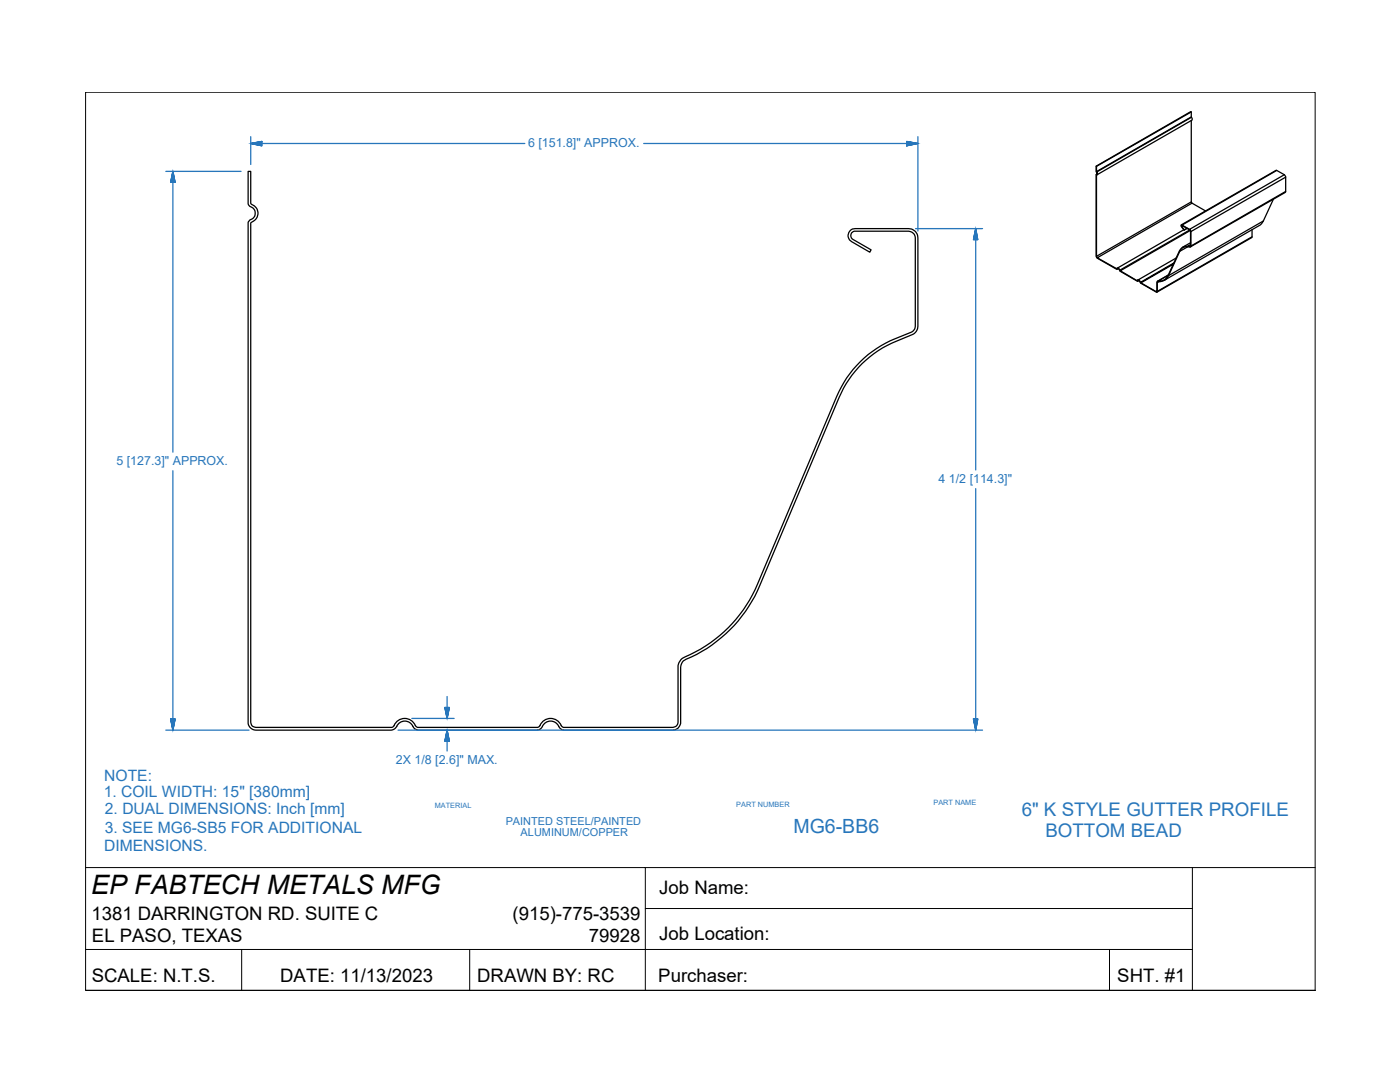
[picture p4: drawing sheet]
<svg xmlns="http://www.w3.org/2000/svg" width="279mm" height="216mm" viewBox="0 0 279 216" stroke-linecap="round" stroke-linejoin="round" font-family="sans-serif">
<!-- layer: PDF6_Solid Fills -->
<g fill="#2776bb" stroke="#2776bb" stroke-width=".2">
<path d="M34.1 143.5h.8l-.4 2.2z"/>
<path d="M34.5 34.2l.4 2.2h-.8z"/>
<path d="M194.7 45.6l.4 2.2h-.8z"/>
<path d="M194.3 143.5h.8l-.4 2.2z"/>
<path d="M181 28.2l2.2 .4-2.2 .5z"/>
<path d="M50 28.6l2.2-.4v.9z"/>
<path d="M89.2 145.7l.5 2.2h-.9z"/>
<path d="M88.8 141.2h.9l-.5 2.2z"/>
</g>
<!-- layer: PDF6_Geometry -->
<g fill="none" stroke="#000" stroke-width=".25">
<path d="M218.8 34.8l.2-.2-.2-.4v-1l18.9-10.9 .2 1.7-19.1 10.9v16.2M218.8 34.8v16.3l.2 .4 3.8 2.2 .3-.1-.2 .1M218.8 33.2v1M237.7 24v16.3l.1 .2 2.8 1.6M237.7 22.3l-18.9 10.9M237.7 23.3l-18.8 11M237.8 23.4l-18.9 10.9 .2 .5-.3 .1M254.1 39.8l-2 4.3-.6 .8-19.1 11M254.8 34l-18.9 10.9 1.5 .9M256.3 34.9l-18.9 10.9 .3 .4M256.6 35.4l-18.9 10.8v2.9M256.6 38.2l-18.9 10.9-.1 .1a1.8 1.8 0 0 0-2.2 .9"/>
<path d="M223 53.7a.52 .52 0 0 1 .6 .4l3.4 2 .2-.1-.1 .1M227.7 56.4l3 1.8M231.1 56.1l-.2 .2v1.8l-.2 .1 .2-.1M231.3 56.2l-.3 .2v1.7M233.1 54.9l-2.1 1.2M234.3 52.5l-6.7 3.8 .1 .1 6.5-3.7M234.7 51.5l-7.8 4.5a.42 .42 0 0 1 .5-.1 .42 .42 0 0 1 .2 .4M235.7 44.9l19-10.9 1.6 .9 .3 .3-.1 3.2-18.9 10.8M235.8 45.2v-.1l.1-.1 1.7 1v3.1l-.1 .1 .1-.1M235.9 44.9h-.2v.3l.6 .7 .6-.3M236.1 45.1l-.3 .1 .6 .7M236.3 45.8l-13.5 7.8a.4 .4 0 0 1 .5-.1 .4 .4 0 0 1 .2 .4"/>
<path d="M236.9 45.5l-.6 .4M237 49.1a1.54 1.54 0 0 0-1.6 1l-2.3 4.8a1.98 1.98 0 0 1-2 1.2l2-1.2M237 49.2l-1.6 .9-2.2 4.9M237.4 45.9l-13.9 8 .1 .1M237.6 46l-14 8 3.3 2M237.6 48.8l-.6 .3 .5 .1M237.6 48.4l-1.6 .9M237.7 40.3l-18.9 10.8 .2 .3M237.9 40.5l-18.9 10.9 3.8 2.2M249.9 47.2l-18.9 10.9-.2 .2-3.2-1.8a.43 .43 0 0 0-.5-.5M249.9 45.8l-.1 1.6-18.9 10.9M252.1 44.1l-18.9 10.9a2.33 2.33 0 0 1-2.2 1.3v.1"/>
<path d="M78.7 144.8a2.38 2.38 0 0 1 2.2-1.4 2.38 2.38 0 0 1 2.2 1.6l.2 .1h24l.3-.1a2.43 2.43 0 0 1 2.3-1.6 2.43 2.43 0 0 1 2.3 1.6l.2 .1h21.8l.7-.2 .3-.3 .1-.5v-10.9a2.28 2.28 0 0 1 1.4-2.1 27.2 27.2 0 0 0 14.5-14.5l15.8-37.5a21.5 21.5 0 0 1 11.7-11.5l3.3-1.4 .4-.4 .2-.5 .1-17.8a1.4 1.4 0 0 0-1.4-1.4h-10.6a.88 .88 0 0 0-.9 .7 .88 .88 0 0 0 .4 1l3.6 2.1-.2 .4-3.7-2.1a1.4 1.4 0 0 1-.6-1.6 1.4 1.4 0 0 1 1.4-1h10.6a1.83 1.83 0 0 1 1.9 1.9v17.6a1.83 1.83 0 0 1-1.2 1.7l-3.1 1.3a20.8 20.8 0 0 0-11.4 11.2l-15.9 37.5a28.3 28.3 0 0 1-15.2 15.1l-.3 .4-.3 .9v10.9a1.63 1.63 0 0 1-1.6 1.6h-21.6l-.8-.4a1.92 1.92 0 0 0-3.3-.7l-.5 .7-.9 .4h-23.6l-.8-.4a1.9 1.9 0 0 0-3.3-.7l-.5 .7-.9 .4h-26.9a1.58 1.58 0 0 1-1.6-1.6v-99.7l.4-.5a1.37 1.37 0 0 0 1-1.4 1.37 1.37 0 0 0-1-1.3l-.4-.5v-6.5h.5l.1 6.5a1.97 1.97 0 0 1 1.4 1.8 1.97 1.97 0 0 1-1.4 1.9v99.9l.3 .6 .7 .2h27.1l.5-.3"/>
</g>
<path d="M17.1 18.4h245.4v179.2h-245.4z" fill="none" stroke="#000" stroke-width=".2"/>
<g fill="none" stroke="#2776bb" stroke-width=".25">
<path d="M33.1 34.2h15M34.5 34.2v56M34.5 34.2l.4 2.2-.4-2.2-.4 2.2h.8h-.8zM50 28.6h54.7M50 28.6l2.2-.4-2.2 .4 2.2 .5v-.9v.9zM50 27.3v5.5M128.5 28.6h54.7M181 28.2l2.2 .4-2.2 .5 2.2-.5-2.2-.4v.9zM183.2 27.3v18.8M182.7 45.6h13.4M194.7 45.6v48.2M194.7 45.6l.4 2.2-.4-2.2-.4 2.2h.8h-.8z"/>
<path d="M34.5 93.9v51.8M194.7 97.5v48.2M89.2 139v4.4M33.1 145.7h16.6M34.1 143.5h.8l-.4 2.2-.4-2.2 .4 2.2 .4-2.2zM79.4 145.7h116.7M82.2 143.4h8.4M88.8 141.2h.9l-.5 2.2-.4-2.2 .4 2.2 .5-2.2zM89.2 145.7v4.2M89.2 145.7l.5 2.2-.5-2.2-.4 2.2h.9h-.9zM194.3 143.5h.8l-.4 2.2-.4-2.2 .4 2.2 .4-2.2z"/>
</g>
<!-- layer: 0 -->
<path d="M17.1 173.1h111.7v24.5M128.8 173.1h133.7M238 173.1v24.5M17.1 197.6h245.4M17.1 189.5h220.9M48.2 189.5v8.1M93.7 189.5v8.1M128.8 181.3h109.2M221.4 189.5v8.1" fill="none" stroke="#000" stroke-width=".2"/>
<text font-size="5.3" x="18.2" y="178.5">EP FABTECH METALS MFG</text>
<text font-size="3.9" fill="#2776bb" x="158.3" y="166.2">MG6-BB6</text>
<g font-size="3.7" fill="#2776bb">
<text x="203.9" y="162.8">6&quot; K STYLE GUTTER PROFILE</text>
<text x="208.6" y="167.1">BOTTOM BEAD</text>
</g>
<g font-size="3.7">
<text x="131.6" y="178.5">Job Name:</text>
<text x="18.2" y="183.5">1381 DARRINGTON RD. SUITE C</text>
<text x="102.3" y="183.5">(915)-775-3539</text>
<text x="18.4" y="188">EL PASO, TEXAS</text>
<text x="117.5" y="188">79928</text>
<text x="131.6" y="187.6">Job Location:</text>
<text x="18.3" y="196">SCALE: N.T.S.</text>
<text x="55.9" y="196">DATE: 11/13/2023</text>
<text x="95.2" y="196">DRAWN BY: RC</text>
<text x="131.4" y="195.9">Purchaser:</text>
<text x="223" y="196">SHT. #1</text>
</g>
<g font-size="3.1" fill="#2776bb">
<text x="20.8" y="155.7">NOTE:</text>
<text x="20.7" y="158.9">1. COIL WIDTH: 15&quot; [380mm]</text>
<text x="20.9" y="166.2">3. SEE MG6-SB5 FOR ADDITIONAL</text>
<text x="20.9" y="162.5">2. DUAL DIMENSIONS: Inch [mm]</text>
<text x="20.8" y="169.8">DIMENSIONS.</text>
</g>
<g font-size="2.5" fill="#2776bb">
<text x="105.4" y="29.4">6 [151.8]&quot; APPROX.</text>
<text x="23.2" y="92.8">5 [127.3]&quot; APPROX.</text>
<text x="187.3" y="96.4">4 1/2 [114.3]&quot;</text>
<text x="79" y="152.4">2X 1/8 [2.6]&quot; MAX.</text>
</g>
<g font-size="2.2" fill="#2776bb">
<text x="100.9" y="164.6">PAINTED STEEL/PAINTED</text>
<text x="103.9" y="166.8">ALUMINUM/COPPER</text>
</g>
<g font-size="1.5" fill="#2776bb">
<text x="86.8" y="161.3">MATERIAL</text>
<text x="146.9" y="161.1">PART NUMBER</text>
<text x="186.3" y="160.6">PART NAME</text>
</g>
</svg>
